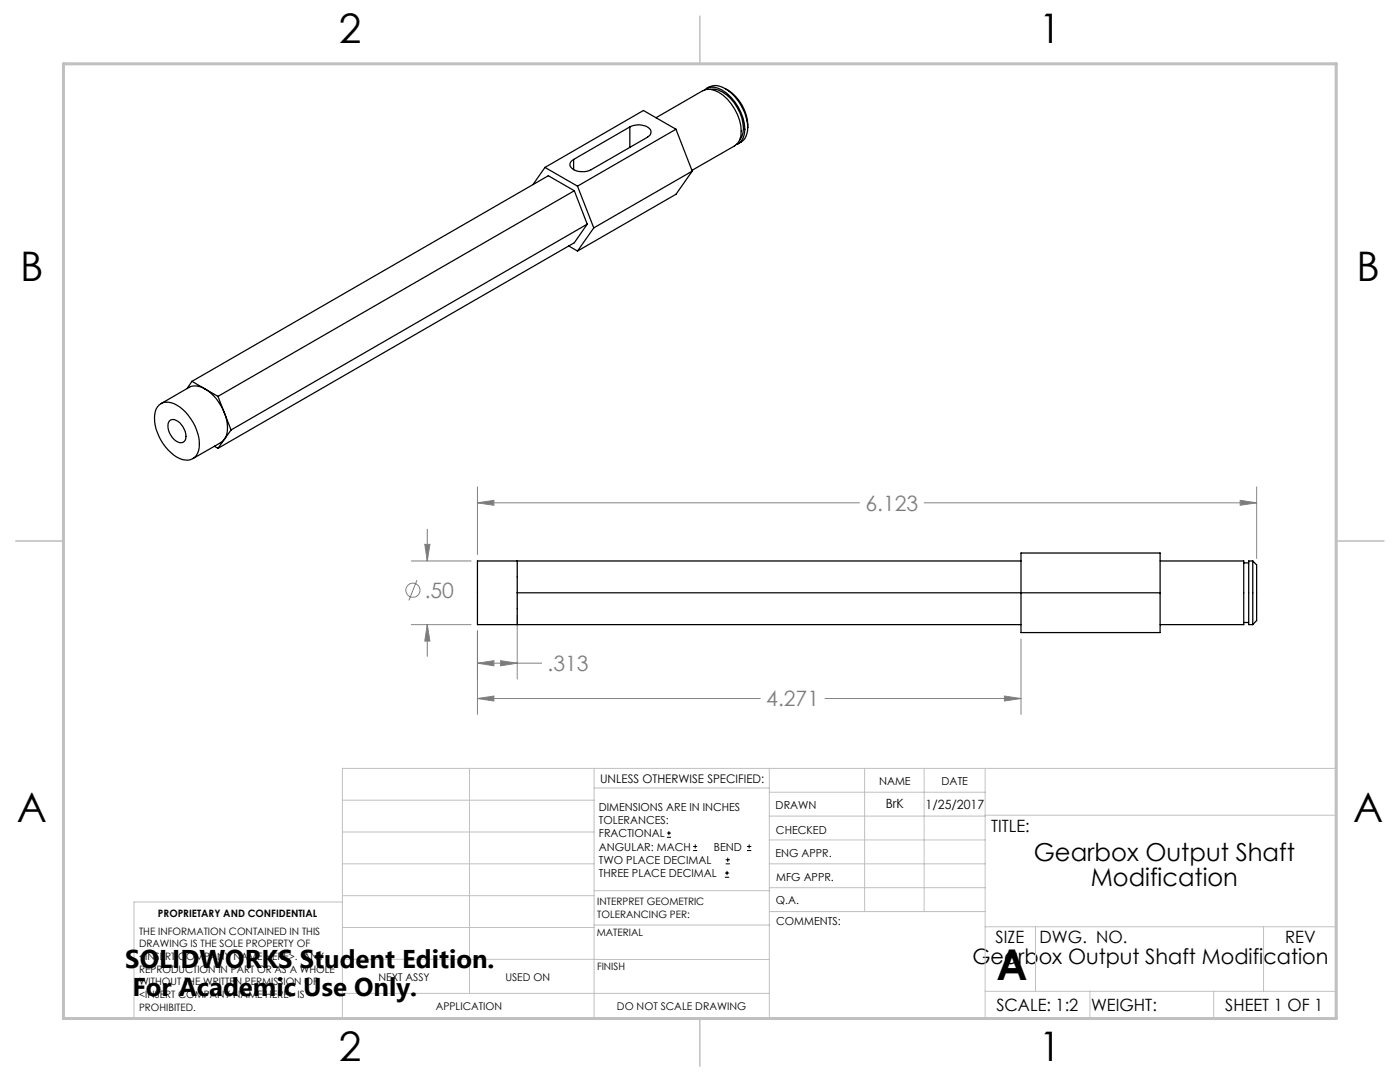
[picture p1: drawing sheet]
<svg xmlns="http://www.w3.org/2000/svg" width="279mm" height="216mm" viewBox="0 0 279 216" stroke-linecap="round" stroke-linejoin="round" font-family="sans-serif">
<g fill="none" stroke="#808080" stroke-width=".2">
<path d="M95.3 97.2v13.5M247.5 99.8l3.3 .5-3.3 .5zM250.8 97.2v14.2M82.1 111.9h11.9M83.2 115.7l-1.6 4.1M84.8 108.6h1l-.5 3.3zM85.3 105.6v6.3M95.3 100.3l3.3-.5v1zM95.3 100.3h76.2M184.4 100.3h66.4M82.1 124.6h11.9M85.3 124.6l.5 3.3h-1z"/>
<path d="M85.3 124.6v6.4M95.3 139.4l3.3-.5v1zM95.3 132.3l3.3-.5v1.1zM95.3 125.9v16.7M95.3 139.4h56.4M95.3 132.3h12.8M99.9 131.8l3.3 .5-3.3 .6zM103.2 122.7v12.8M164.6 139.4h39.2M200.4 138.9l3.4 .5-3.4 .5zM203.8 127.5v15.1"/>
<circle cx="82.4" cy="117.8" r="1.41"/>
</g>
<g fill="none" stroke="#000" stroke-width=".2">
<path d="M133.1 167.1h.8M133.1 166.2h.8M133.5 165.8v.9M138.3 169.7h.8M138.3 168.9h.8M138.7 168.5v.8M144.7 175h.8M144.7 174.2h.8M144.8 172.4h.9M144.8 171.6h.9M145.1 173.8v.8M145.2 171.1v.9"/>
<path d="M149.1 169.7h.8M149.1 168.9h.8M149.5 168.5v.8"/>
</g>
<g fill="none" stroke="#c0c0c0" stroke-width=".2">
<path d="M68.3 159.7h50.3M93.7 153.3v44.9M118.6 153.3v49.9M118.6 157.2h34.9M153.5 153.3v49.9M153.5 158.1h43.1M172.5 153.3v28.6M184.4 153.3v28.6M196.6 153.3v49.9M68.3 180h-41.6v23.2h240v-49.9h-198.4v49.9M68.3 178.7h50.3M68.3 172.4h50.3"/>
<path d="M68.3 166h50.3M118.6 177.7h35M153.5 167.6h43.1M153.5 162.8h43.1M153.5 172.4h43.1M153.5 177.1h43.1M196.6 162.7h70.1M68.3 198.2h85.2M68.3 191.4l85.2 .1M68.3 185.1h50.3M118.6 184.6h35M153.6 181.9h43"/>
<path d="M196.6 197.8h70.1M196.6 184.9h70.1M206.7 184.9v12.9M217.5 197.8v5.4M242.2 197.8v5.4M252.2 184.9v12.9"/>
</g>
<path d="M139.7 3.2v9.5M3.1 107.9h9.6M266.7 107.9h9.5M139.7 203.2v9.6" fill="none" stroke="#c0c0c0" stroke-width=".3"/>
<path d="M12.7 12.7h254v190.5h-254z" fill="none" stroke="#c0c0c0" stroke-width=".6"/>
<path d="M95.3 139.4l3.3-.5v1zM200.4 138.9l3.4 .5-3.4 .5zM95.3 132.3l3.3-.5v1.1zM99.9 131.8l3.3 .5-3.3 .6zM84.8 108.6h1l-.5 3.3zM85.3 124.6l.5 3.3h-1zM95.3 100.3l3.3-.5v1zM247.5 99.8l3.3 .5-3.3 .5z" fill="#808080"/>
<g fill="none" stroke="#000" stroke-width=".25">
<path d="M140.7 18a2.41 2.41 0 0 1 2.6-.4 9.4 9.4 0 0 1 5.3 9.1 2.39 2.39 0 0 1-1.7 2.1M141 17.7a3.4 3.4 0 0 1 4.3 .4 10.2 10.2 0 0 1 3.9 7.4M141.7 17.8a4.5 4.5 0 0 1 4.1 1.8 8.7 8.7 0 0 1 2.5 6.9l-.2 .8-.5 .6M144.7 17.7a8.6 8.6 0 0 1 4.5 7.8M108.8 33.4l-2.4 3.4M108.8 33.4l6.5 3.7M114.5 31.8v2.1M114.6 38.1l-71.1 41M114.6 38.1l2.6 6.6M114.6 38.1l-5.2-3-71.1 41M115.3 37.1l3.2 8.4M125.7 25.3a3.4 3.4 0 0 1 4.2 .7 1.14 1.14 0 0 1-.7 1.4l-11.2 6.5a3.4 3.4 0 0 1-4.2-.7 1.07 1.07 0 0 1 .7-1.4"/>
<path d="M125.7 25.3l-11.2 6.5M125.7 25.3v4.1M130.9 23.5l9.4-5.4a4.4 4.4 0 0 1 4.9 1.7 8.6 8.6 0 0 1 2.4 8.2l-.4 .6-.6 .5-8.5 4.9M134.9 25.8l3.2 8.3M134.9 25.8l-19.6 11.3M134.9 25.8l-6.5-3.8-19.6 11.4M138.1 34.1l-19.6 11.4M138.1 34.1l-3.2 4.7-19.6 11.3M149.2 25.5a3.2 3.2 0 0 1-1.9 3.2M113.5 49.1l1.8 1M117.2 44.7l-71.1 41.1M117.2 44.7l-2.6 3.7-71.1 41.1"/>
<path d="M118.5 45.5l-3.2 4.6M38.3 76.1l2.6 1.5M38.3 76.1l-1 1.4M40.9 77.6a9.4 9.4 0 0 1 4.4 9 2.76 2.76 0 0 1-1.2 1.7l-5.6 3.2M40.9 77.6a3.2 3.2 0 0 0-3.2-.3l-5.6 3.2M40.9 77.6l2.6 1.5M43.5 79.1l2.6 6.7M31.7 80.8a3.2 3.2 0 0 1 4.2 .4 9.4 9.4 0 0 1 3.8 8.7 2.53 2.53 0 0 1-3.8 1.6 9.4 9.4 0 0 1-4.9-9.3l.2-.6zM33.8 84a1.49 1.49 0 0 1 2.1 .3 3.5 3.5 0 0 1 1.1 3.5 1.22 1.22 0 0 1-1.9 .2 3.3 3.3 0 0 1-1.3-4zM42.8 89l.7 .5M46.1 85.8l-2.6 3.7M103.2 118.3h128.3"/>
<path d="M103.2 111.9v12.7M203.8 111.9h-108.5v12.7h108.5M203.8 110.3h27.7v15.9h-27.7zM231.5 111.9h16.7v12.7h-16.7M248.2 112.3h1M250 111.9v12.7M250 111.9h-.8v12.7h.8M250 111.9l.8 .8v11.1l-.8 .8M248.2 124.2h1"/>
</g>
<text font-size="8.5" x="198.9" y="195.5">A</text>
<g font-size="8.1">
<text x="67.6" y="8.5">2</text>
<text x="207.3" y="8.5">1</text>
<text x="4" y="56.2">B</text>
<text x="270.7" y="56.2">B</text>
<text x="3.3" y="164.1">A</text>
<text x="270" y="164.1">A</text>
<text x="67.6" y="211.7">2</text>
<text x="207.3" y="211.7">1</text>
</g>
<g font-size="5.1">
<text x="25" y="193.2">SOLIDWORKS Student Edition.</text>
<text x="26.4" y="198.8">For Academic Use Only.</text>
</g>
<g font-size="4.9">
<text x="206.3" y="171.8">Gearbox Output Shaft</text>
<text x="217.7" y="176.7">Modification</text>
</g>
<g font-size="4.2" fill="#808080">
<text x="172.7" y="101.9">6.123</text>
<text x="84.8" y="119.3">.50</text>
<text x="109.3" y="133.9">.313</text>
<text x="152.9" y="141">4.271</text>
</g>
<text font-size="4.2" x="194.1" y="192.4">Gearbox Output Shaft Modification</text>
<g font-size="3.4">
<text x="197.8" y="166">TITLE:</text>
<text x="198.7" y="188.1">SIZE</text>
<text x="207.5" y="188.1">DWG. NO.</text>
<text x="256.5" y="188.2">REV</text>
<text x="198.8" y="201.7">SCALE: 1:2</text>
<text x="217.7" y="201.8">WEIGHT:</text>
<text x="244.5" y="201.7">SHEET 1 OF 1</text>
</g>
<g font-size="2.5">
<text x="176.8" y="161.3">BrK</text>
<text x="184.7" y="161.4">1/25/2017</text>
</g>
<text font-size="2.4" x="119.8" y="156.2">UNLESS OTHERWISE SPECIFIED:</text>
<g font-size="2.2">
<text x="119.5" y="161.8">DIMENSIONS ARE IN INCHES</text>
<text x="154.8" y="161.4">DRAWN</text>
<text x="175.4" y="156.6">NAME</text>
<text x="187.9" y="156.7">DATE</text>
<text x="119.5" y="164.4">TOLERANCES:</text>
<text x="119.5" y="167.1">FRACTIONAL</text>
<text x="154.9" y="166.3">CHECKED</text>
<text x="119.5" y="169.7">ANGULAR: MACH</text>
<text x="119.5" y="172.4">TWO PLACE DECIMAL</text>
<text x="142.5" y="169.7">BEND</text>
<text x="154.8" y="171">ENG APPR.</text>
<text x="119.5" y="175">THREE PLACE DECIMAL</text>
<text x="154.9" y="175.7">MFG APPR.</text>
<text x="154.9" y="180.4">Q.A.</text>
<text x="154.9" y="184.6">COMMENTS:</text>
</g>
<g font-size="2.1">
<text x="75.5" y="195.7">NEXT ASSY</text>
<text x="100.9" y="195.7">USED ON</text>
<text x="86.9" y="201.5">APPLICATION</text>
<text x="123.1" y="201.6">DO NOT SCALE DRAWING</text>
</g>
<g font-size="2">
<text x="31.5" y="182.9">PROPRIETARY AND CONFIDENTIAL</text>
<text x="119.2" y="180.6">INTERPRET GEOMETRIC</text>
<text x="119.2" y="183.1">TOLERANCING PER:</text>
<text x="27.8" y="186.5">THE INFORMATION CONTAINED IN THIS</text>
<text x="27.8" y="189">DRAWING IS THE SOLE PROPERTY OF</text>
<text x="27.8" y="191.6">&lt;INSERT COMPANY NAME HERE&gt;. ANY</text>
<text x="119.1" y="186.7">MATERIAL</text>
<text x="27.8" y="194.1">REPRODUCTION IN PART OR AS A WHOLE</text>
<text x="27.8" y="196.6">WITHOUT THE WRITTEN PERMISSION OF</text>
<text x="119.1" y="193.5">FINISH</text>
<text x="27.8" y="199.1">&lt;INSERT COMPANY NAME HERE&gt; IS</text>
<text x="27.8" y="201.7">PROHIBITED.</text>
</g>
</svg>
